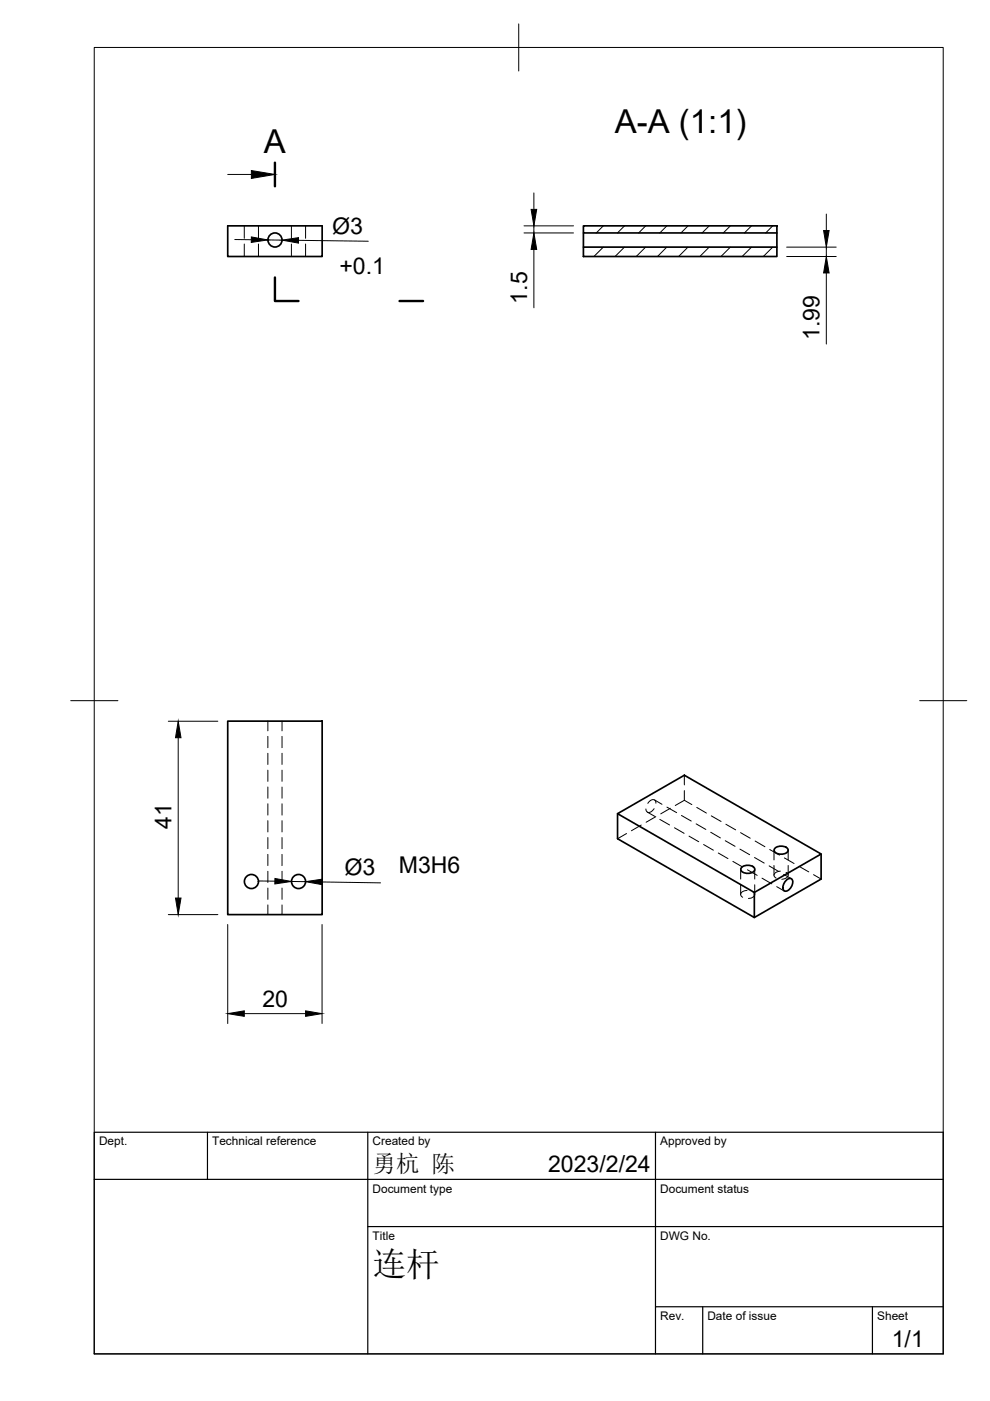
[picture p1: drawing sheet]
<svg xmlns="http://www.w3.org/2000/svg" width="210mm" height="297mm" viewBox="0 0 210 297" stroke-linecap="round" stroke-linejoin="round" font-family="sans-serif">
<!-- layer: Visible -->
<g fill="none" stroke="#000" stroke-width=".36">
<path d="M48.3 47.9h20v6.5h-20zM123.7 52.4h41v2h-41zM123.7 47.9h41v1.5h-41zM123.7 49.4v3M164.7 49.4v3M48.3 152.9h20v41h-20zM130.9 172.5l14.2-8.1 29 16.7-14.2 8.1zM130.9 172.5v5.3l29 16.7 14.2-8.1v-5.3M164.3 179.9a1.95 1.95 0 0 1 2.8 .2 1.29 1.29 0 0 1-1.7 1 1.14 1.14 0 0 1-1.3-1zM157.2 183.9a1.95 1.95 0 0 1 2.8 .3 1.29 1.29 0 0 1-1.7 1 1.14 1.14 0 0 1-1.2-1zM159.9 189.2v5.3M166.7 186.6a.77 .77 0 0 1 1.3 0 1.95 1.95 0 0 1-1.6 2.3 1.29 1.29 0 0 1 0-1.9z"/>
<circle cx="58.3" cy="50.9" r="1.49"/>
<circle cx="53.3" cy="186.9" r="1.49"/>
<circle cx="63.3" cy="186.9" r="1.49"/>
</g>
<!-- layer: Hidden -->
<g fill="none" stroke="#000" stroke-width=".21">
<path d="M51.8 47.9v2.6M51.8 51.7v2.7M54.8 47.9v2.6M54.8 51.7v2.7M61.8 47.9v2.6M61.8 51.7v2.7M64.8 47.9v2.6M64.8 51.7v2.7M56.8 152.9v2M56.8 156.1v2.4M56.8 159.7v2.4M59.8 152.9v2"/>
<path d="M59.8 156.1v2.4M59.8 159.7v2.4M56.8 163.3v2.4M56.8 166.9v2.3M56.8 170.4v2.4M56.8 174v2.4M56.8 177.6v2.3M59.8 163.3v2.4M59.8 166.9v2.3M59.8 170.4v2.4M59.8 174v2.4M59.8 177.6v2.3"/>
<path d="M132.8 176.7l-1.9 1.1M136 174.9l-2.1 1.2M137.3 172.2l1.6 .9M138.7 171.5a.96 .96 0 0 1-.7 .7 .96 .96 0 0 1-1-.4l-.1-.3M138.8 169.6l1.6 .9M139 173.2l-2 1.1M139.1 170.3a.73 .73 0 0 0-.6-.8 .73 .73 0 0 0-.8 .4l-.3 .4M139.9 173.7l2.1 1.2M141.4 171.1l2.1 1.2M142.1 171.4l-2 1.2M143 175.5l2.1 1.2M144.5 172.9l2.1 1.2"/>
<path d="M145.1 169.7l-1.9 1.1M145.1 169.7l1.6 .9M145.1 164.4v2M145.1 167.6v2.1M146.1 177.3l2 1.2M147.6 174.7l2 1.2M147.7 171.2l2.1 1.2M149.2 179.1l2.1 1.2M150.7 176.5l2 1.2M150.8 173l2.1 1.2M153.8 178.3l2.1 1.1M153.9 174.8l2.1 1.1"/>
<path d="M157 176.5l2.1 1.2M160.1 178.3l2.1 1.2M56.8 181.2v2.3M56.8 184.7v2.4M56.8 188.3v2.4M56.8 191.9v2M59.8 181.2v2.3M59.8 184.7v2.4M59.8 188.3v2.4M59.8 191.9v2M152.3 180.9l2 1.1M155.4 182.6l2 1.2"/>
<path d="M156.9 180l2 1.2M157 184.3v2.1M157 187.6v2M158.4 188.8a1.04 1.04 0 0 0-1.3 1.1l.4 .3M158.5 184.4l2 1.2M159.6 189a.68 .68 0 0 1 .4 .7 .68 .68 0 0 1-.6 .6l-.7 .2M160 181.8l2 1.2M160 184.3v2.1M160 187.6v2M161.6 186.2l2 1.2M163.1 183.6l2 1.2M163.2 180.1l2.1 1.2"/>
<path d="M164.1 180.3v2M164.1 183.5v2.1M164.7 188l1.6 .9M165.5 184.7a1.04 1.04 0 0 0-1.3 1.1l.3 .4M166.2 185.4l1.6 .9M166.3 181.9l2.1 1.2M166.7 185a.72 .72 0 0 1 .4 .8 .72 .72 0 0 1-.8 .5l-.5 .1M167.1 180.3v2M167.1 183.5v2.1M169.4 183.7l2.1 1.2M172.5 185.4l1.6 1"/>
</g>
<!-- layer: BORDER -->
<path d="M20 10.1h180v276.9h-180zM110 5.1v10M15 148.6h10M195 148.6h10" fill="none" stroke="#000" stroke-width=".21"/>
<!-- layer: TITLEBLOCK -->
<path d="M20 240.1h180v46.9h-180zM20 250h180M44 240.1v9.9M78 240.1v46.9M139 240.1v46.9M78 260.1h122M139 277.1h61M149 277.1v9.9M185 277.1v9.9" fill="none" stroke="#000" stroke-width=".25"/>
<!-- layer: Hatching -->
<g fill="none" stroke="#000" stroke-width=".21">
<path d="M127.9 47.9l-1.5 1.5M127.9 52.4l-2 2M132.4 52.4l-2 2M132.4 47.9l-1.5 1.5M136.9 52.4l-2 2M136.9 47.9l-1.5 1.5M141.4 52.4l-2 2M141.4 47.9l-1.5 1.5M145.9 52.4l-2 2M145.9 47.9l-1.5 1.5M150.4 47.9l-1.5 1.5M150.4 52.4l-2 2"/>
<path d="M154.9 47.9l-1.5 1.5M154.9 52.4l-2 2M159.3 47.9l-1.5 1.5M159.3 52.4l-1.9 2M163.8 47.9l-1.5 1.5M163.8 52.4l-2 2"/>
</g>
<!-- layer: Section Lines -->
<path d="M58.3 34.5v5M58.3 58.8v5h5M84.7 63.8h5" fill="none" stroke="#000" stroke-width=".51"/>
<path d="M48.3 37h5" fill="none" stroke="#000" stroke-width=".21"/>
<path d="M53.3 36.2l5 .8-5 .8z" fill="#000" stroke="#000" stroke-width=".21"/>
<!-- layer: FD_Dimensions -->
<g fill="none" stroke="#000" stroke-width=".21">
<path d="M49.8 50.8h3.5M56.8 50.9h3M63.3 51l14.8 .1M111.1 47.9h10.5M111.1 49.4h10.5M113.2 40.9v3.5M113.2 47.9v1.5M113.2 52.9v12.4M166.8 52.4h10.5M166.8 54.4h10.5M175.2 45.4v3.5M175.2 52.4v2"/>
<path d="M175.2 57.9v15M35.7 152.9h10.5M37.8 156.4v34M35.7 193.9h10.5M48.3 196v21M54.8 186.8h3.5M61.8 186.9h3M68.3 196v21M68.3 187l12.4 .2M51.8 214.9h13"/>
</g>
<path d="M53.3 50.2l3.5 .7-3.5 .5zM59.8 50.9l3.5-.5v1.1zM112.6 44.4h1.2l-.6 3.5zM113.2 49.4l.6 3.5h-1.2zM174.6 48.9h1.2l-.6 3.5zM175.2 54.4l.6 3.5h-1.2zM37.8 152.9l.6 3.5h-1.2zM37.2 190.4h1.2l-.6 3.5zM58.3 186.3l3.5 .6-3.5 .5zM64.8 186.9l3.5-.5v1.2zM48.3 214.9l3.5-.6v1.2zM64.8 214.3l3.5 .6-3.5 .6z" fill="#000" stroke="#000" stroke-width=".21"/>
<text font-size="7.2" x="79" y="270.6">连杆</text>
<g font-size="7">
<text x="130.3" y="28.2">A-A (1:1)</text>
<text x="56" y="32.5">A</text>
</g>
<text font-size="5" x="79" y="248.5">勇杭 陈</text>
<g font-size="4.9">
<text x="70.4" y="49.5" transform="rotate(1 70.4 49.5)">Ø3</text>
<text x="72" y="58">+0.1</text>
<text x="111.7" y="64.4" transform="rotate(-90 111.7 64.4)">1.5</text>
<text x="173.7" y="72.1" transform="rotate(-90 173.7 72.1)">1.99</text>
<text x="36.4" y="175.7" transform="rotate(-90 36.4 175.7)">41</text>
<text x="73" y="185.5" transform="rotate(1 73 185.5)">Ø3</text>
<text x="84.6" y="185.1">M3H6</text>
<text x="55.6" y="213.5">20</text>
<text x="116.2" y="248.5">2023/2/24</text>
<text x="189.1" y="285.7">1/1</text>
</g>
<g font-size="2.5">
<text x="21" y="242.9">Dept.</text>
<text x="45" y="242.9">Technical reference</text>
<text x="79" y="242.9">Created by</text>
<text x="140" y="242.9">Approved by</text>
<text x="79" y="252.8">Document type</text>
<text x="140" y="252.8">Document status</text>
<text x="79" y="262.9">Title</text>
<text x="140" y="262.9">DWG No.</text>
<text x="140" y="279.9">Rev.</text>
<text x="150" y="279.9">Date of issue</text>
<text x="186" y="279.9">Sheet</text>
</g>
</svg>
